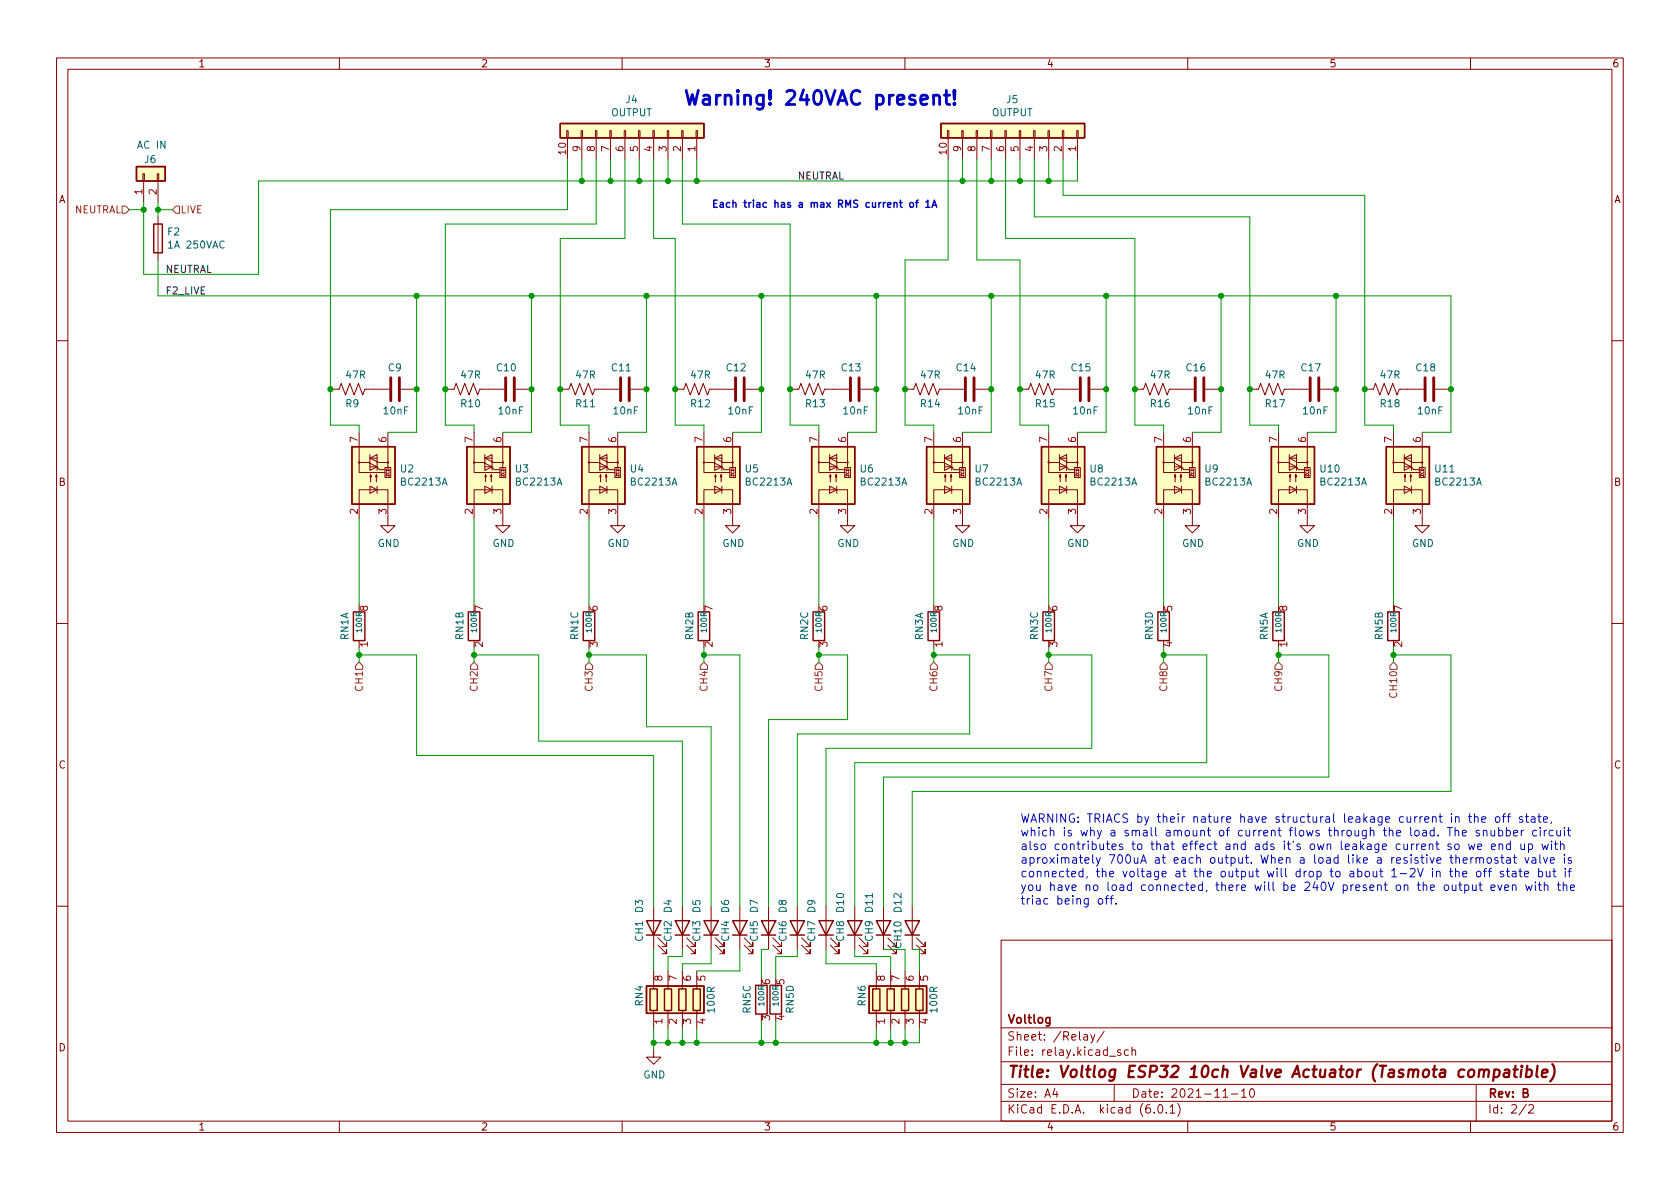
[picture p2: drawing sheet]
EESchema Schematic File Version 4
EELAYER 30 0
EELAYER END
$Descr A4 11693 8268
encoding utf-8
Sheet 2 2
Title "Voltlog ESP32 10ch Valve Actuator (Tasmota compatible)"
Date "2021-11-10"
Rev "B"
Comp "Voltlog"
Comment1 ""
Comment2 ""
Comment3 ""
Comment4 ""
$EndDescr
$Comp
L Connector_Generic:Conn_01x10 J4
U 1 1
P 4450 900
F 0 "J4" V 4667 846 50  0000 C CNN
F 1 "OUTPUT" V 4576 846 50  0000 C CNN
F 2 "TerminalBlock_RND:TerminalBlock_RND_205-00020_1x10_P5.00mm_Horizontal" H 4450 900 50  0001 C CNN
F 3 "~" H 4450 900 50  0001 C CNN
	1    4450 900 
	0    1    -1   0   
$EndComp
$Comp
L Connector_Generic:Conn_01x10 J5
U 1 1
P 7100 900
F 0 "J5" V 7317 846 50  0000 C CNN
F 1 "OUTPUT" V 7226 846 50  0000 C CNN
F 2 "TerminalBlock_RND:TerminalBlock_RND_205-00020_1x10_P5.00mm_Horizontal" H 7100 900 50  0001 C CNN
F 3 "~" H 7100 900 50  0001 C CNN
	1    7100 900 
	0    1    -1   0   
$EndComp
$Comp
L Connector_Generic:Conn_01x02 J6
U 1 1
P 1000 1200
F 0 "J6" V 1100 1200 50  0000 R CNN
F 1 "AC IN" V 1200 1250 50  0000 R CNN
F 2 "TerminalBlock_RND:TerminalBlock_RND_205-00012_1x02_P5.00mm_Horizontal" H 1000 1200 50  0001 C CNN
F 3 "~" H 1000 1200 50  0001 C CNN
	1    1000 1200
	0    -1   -1   0   
$EndComp
Wire Wire Line
	1000 1400 1000 1450
Text Label 1150 1900 0    50   ~ 0
NEUTRAL
$Comp
L Device:Fuse F2
U 1 1
P 1100 1650
F 0 "F2" H 1160 1696 50  0000 L CNN
F 1 "1A 250VAC" H 1160 1605 50  0000 L CNN
F 2 "Fuse:Fuseholder_Cylinder-5x20mm_Stelvio-Kontek_PTF78_Horizontal_Open" V 1030 1650 50  0001 C CNN
F 3 "~" H 1100 1650 50  0001 C CNN
	1    1100 1650
	1    0    0    -1  
$EndComp
Wire Wire Line
	1100 1400 1100 1450
Wire Wire Line
	1100 1800 1100 2050
Text Label 1150 2050 0    50   ~ 0
F2_LIVE
$Comp
L Device:LED D3
U 1 1
P 4550 6450
F 0 "D3" H 4650 6550 50  0000 L CNN
F 1 "CH1" H 4450 6550 50  0000 L CNN
F 2 "LED_SMD:LED_0603_1608Metric" H 4550 6450 50  0001 C CNN
F 3 "~" H 4550 6450 50  0001 C CNN
	1    4550 6450
	0    -1   -1   0   
$EndComp
$Comp
L Device:R_Pack04 RN4
U 1 1
P 4750 6950
F 0 "RN4" V 4450 6900 50  0000 L CNN
F 1 "100R" V 4950 6850 50  0000 L CNN
F 2 "Resistor_SMD:R_Array_Convex_4x0603" V 5025 6950 50  0001 C CNN
F 3 "~" H 4750 6950 50  0001 C CNN
	1    4750 6950
	1    0    0    -1  
$EndComp
$Comp
L Device:LED D4
U 1 1
P 4750 6450
F 0 "D4" H 4850 6550 50  0000 L CNN
F 1 "CH2" H 4650 6550 50  0000 L CNN
F 2 "LED_SMD:LED_0603_1608Metric" H 4750 6450 50  0001 C CNN
F 3 "~" H 4750 6450 50  0001 C CNN
	1    4750 6450
	0    -1   -1   0   
$EndComp
$Comp
L Device:LED D5
U 1 1
P 4950 6450
F 0 "D5" H 5050 6550 50  0000 L CNN
F 1 "CH3" H 4850 6550 50  0000 L CNN
F 2 "LED_SMD:LED_0603_1608Metric" H 4950 6450 50  0001 C CNN
F 3 "~" H 4950 6450 50  0001 C CNN
	1    4950 6450
	0    -1   -1   0   
$EndComp
$Comp
L Device:LED D6
U 1 1
P 5150 6450
F 0 "D6" H 5250 6550 50  0000 L CNN
F 1 "CH4" H 5050 6550 50  0000 L CNN
F 2 "LED_SMD:LED_0603_1608Metric" H 5150 6450 50  0001 C CNN
F 3 "~" H 5150 6450 50  0001 C CNN
	1    5150 6450
	0    -1   -1   0   
$EndComp
$Comp
L Device:LED D7
U 1 1
P 5350 6450
F 0 "D7" H 5450 6550 50  0000 L CNN
F 1 "CH5" H 5250 6550 50  0000 L CNN
F 2 "LED_SMD:LED_0603_1608Metric" H 5350 6450 50  0001 C CNN
F 3 "~" H 5350 6450 50  0001 C CNN
	1    5350 6450
	0    -1   -1   0   
$EndComp
$Comp
L Device:LED D8
U 1 1
P 5550 6450
F 0 "D8" H 5650 6550 50  0000 L CNN
F 1 "CH6" H 5450 6550 50  0000 L CNN
F 2 "LED_SMD:LED_0603_1608Metric" H 5550 6450 50  0001 C CNN
F 3 "~" H 5550 6450 50  0001 C CNN
	1    5550 6450
	0    -1   -1   0   
$EndComp
$Comp
L Device:LED D9
U 1 1
P 5750 6450
F 0 "D9" H 5850 6550 50  0000 L CNN
F 1 "CH7" H 5650 6550 50  0000 L CNN
F 2 "LED_SMD:LED_0603_1608Metric" H 5750 6450 50  0001 C CNN
F 3 "~" H 5750 6450 50  0001 C CNN
	1    5750 6450
	0    -1   -1   0   
$EndComp
$Comp
L Device:LED D10
U 1 1
P 5950 6450
F 0 "D10" H 6050 6550 50  0000 L CNN
F 1 "CH8" H 5850 6550 50  0000 L CNN
F 2 "LED_SMD:LED_0603_1608Metric" H 5950 6450 50  0001 C CNN
F 3 "~" H 5950 6450 50  0001 C CNN
	1    5950 6450
	0    -1   -1   0   
$EndComp
$Comp
L Device:LED D11
U 1 1
P 6150 6450
F 0 "D11" H 6250 6550 50  0000 L CNN
F 1 "CH9" H 6050 6550 50  0000 L CNN
F 2 "LED_SMD:LED_0603_1608Metric" H 6150 6450 50  0001 C CNN
F 3 "~" H 6150 6450 50  0001 C CNN
	1    6150 6450
	0    -1   -1   0   
$EndComp
$Comp
L Device:LED D12
U 1 1
P 6350 6450
F 0 "D12" H 6450 6550 50  0000 L CNN
F 1 "CH10" H 6200 6550 50  0000 L CNN
F 2 "LED_SMD:LED_0603_1608Metric" H 6350 6450 50  0001 C CNN
F 3 "~" H 6350 6450 50  0001 C CNN
	1    6350 6450
	0    -1   -1   0   
$EndComp
$Comp
L Device:R_Pack04 RN6
U 1 1
P 6300 6950
F 0 "RN6" V 6000 6900 50  0000 L CNN
F 1 "100R" V 6500 6850 50  0000 L CNN
F 2 "Resistor_SMD:R_Array_Convex_4x0603" V 6575 6950 50  0001 C CNN
F 3 "~" H 6300 6950 50  0001 C CNN
	1    6300 6950
	1    0    0    -1  
$EndComp
Wire Wire Line
	4550 6750 4550 6600
Wire Wire Line
	4650 6750 4650 6650
Wire Wire Line
	4650 6650 4750 6650
Wire Wire Line
	4750 6650 4750 6600
Wire Wire Line
	4750 6750 4750 6700
Wire Wire Line
	4750 6700 4950 6700
Wire Wire Line
	4950 6700 4950 6600
Wire Wire Line
	4850 6750 5150 6750
Wire Wire Line
	5150 6750 5150 6600
Wire Wire Line
	5300 6600 5350 6600
Wire Wire Line
	5400 6650 5550 6650
Wire Wire Line
	5550 6650 5550 6600
Wire Wire Line
	4550 7150 4550 7250
Wire Wire Line
	4550 7250 4650 7250
Wire Wire Line
	6400 7250 6400 7150
Wire Wire Line
	6300 7150 6300 7250
Connection ~ 6300 7250
Wire Wire Line
	6300 7250 6400 7250
Wire Wire Line
	6200 7150 6200 7250
Connection ~ 6200 7250
Wire Wire Line
	6200 7250 6300 7250
Wire Wire Line
	6100 7150 6100 7250
Connection ~ 6100 7250
Wire Wire Line
	6100 7250 6200 7250
Connection ~ 5400 7250
Connection ~ 5300 7250
Wire Wire Line
	5300 7250 5400 7250
Wire Wire Line
	4850 7150 4850 7250
Connection ~ 4850 7250
Wire Wire Line
	4850 7250 5300 7250
Wire Wire Line
	4750 7150 4750 7250
Connection ~ 4750 7250
Wire Wire Line
	4750 7250 4850 7250
Wire Wire Line
	4650 7150 4650 7250
Connection ~ 4650 7250
Wire Wire Line
	4650 7250 4750 7250
Wire Wire Line
	1800 1900 1800 1250
Wire Wire Line
	1800 1250 4050 1250
Wire Wire Line
	7500 1250 7500 1100
Wire Wire Line
	1000 1900 1800 1900
Wire Wire Line
	7300 1100 7300 1250
Connection ~ 7300 1250
Wire Wire Line
	7300 1250 7500 1250
Wire Wire Line
	7100 1100 7100 1250
Connection ~ 7100 1250
Wire Wire Line
	7100 1250 7300 1250
Wire Wire Line
	6900 1100 6900 1250
Connection ~ 6900 1250
Wire Wire Line
	6900 1250 7100 1250
Wire Wire Line
	6700 1100 6700 1250
Connection ~ 6700 1250
Wire Wire Line
	6700 1250 6900 1250
Wire Wire Line
	4850 1100 4850 1250
Connection ~ 4850 1250
Wire Wire Line
	4850 1250 6700 1250
Wire Wire Line
	4650 1100 4650 1250
Connection ~ 4650 1250
Wire Wire Line
	4650 1250 4850 1250
Wire Wire Line
	4450 1100 4450 1250
Connection ~ 4450 1250
Wire Wire Line
	4450 1250 4650 1250
Wire Wire Line
	4250 1100 4250 1250
Connection ~ 4250 1250
Wire Wire Line
	4250 1250 4450 1250
Wire Wire Line
	4050 1100 4050 1250
Connection ~ 4050 1250
Wire Wire Line
	4050 1250 4250 1250
Text Label 5550 1250 0    50   ~ 0
NEUTRAL
Text HLabel 2500 4600 3    50   Input ~ 0
CH1
Text Notes 4750 750  0    98   ~ 20
Warning! 240VAC present!
Text HLabel 900  1450 0    50   Input ~ 0
NEUTRAL
Text HLabel 1200 1450 2    50   Input ~ 0
LIVE
Wire Wire Line
	2500 4600 2500 4550
Wire Wire Line
	1200 1450 1100 1450
Connection ~ 1100 1450
Wire Wire Line
	1100 1450 1100 1500
Wire Wire Line
	900  1450 1000 1450
Connection ~ 1000 1450
Wire Wire Line
	1000 1450 1000 1900
$Comp
L Device:R_Pack04_Split RN1
U 1 1
P 2500 4350
F 0 "RN1" V 2400 4250 50  0000 L CNN
F 1 "100R" V 2500 4300 39  0000 L CNN
F 2 "Resistor_SMD:R_Array_Convex_4x0603" V 2420 4350 50  0001 C CNN
F 3 "~" H 2500 4350 50  0001 C CNN
	1    2500 4350
	1    0    0    -1  
$EndComp
Wire Wire Line
	3950 1450 3950 1100
Wire Wire Line
	1100 2050 2900 2050
$Comp
L Device:C C9
U 1 1
P 2750 2700
F 0 "C9" V 2900 2650 50  0000 L CNN
F 1 "10nF" V 2600 2600 50  0000 L CNN
F 2 "Capacitor_THT:C_Rect_L10.3mm_W5.0mm_P7.50mm_MKS4" H 2788 2550 50  0001 C CNN
F 3 "~" H 2750 2700 50  0001 C CNN
	1    2750 2700
	0    -1   -1   0   
$EndComp
$Comp
L Device:R_US R9
U 1 1
P 2450 2700
F 0 "R9" V 2550 2650 50  0000 L CNN
F 1 "47R" V 2350 2650 50  0000 L CNN
F 2 "Resistor_THT:R_Axial_DIN0309_L9.0mm_D3.2mm_P5.08mm_Vertical" V 2490 2690 50  0001 C CNN
F 3 "~" H 2450 2700 50  0001 C CNN
	1    2450 2700
	0    1    1    0   
$EndComp
$Comp
L voltlog:BC3223 U2
U 1 1
P 2600 3300
F 0 "U2" V 2646 3120 50  0000 R CNN
F 1 "BC2213A" V 2555 3120 50  0000 R CNN
F 2 "voltlog:SOIC-7" H 2400 3100 50  0001 L CIN
F 3 "" H 2600 3300 50  0001 L CNN
	1    2600 3300
	0    -1   -1   0   
$EndComp
Wire Wire Line
	2500 3000 2500 2950
Wire Wire Line
	2500 2950 2300 2950
Wire Wire Line
	2300 2950 2300 2700
Wire Wire Line
	2700 3000 2900 3000
Wire Wire Line
	2900 3000 2900 2700
$Comp
L power:GND #PWR017
U 1 1
P 2700 3600
F 0 "#PWR017" H 2700 3350 50  0001 C CNN
F 1 "GND" H 2705 3427 50  0000 C CNN
F 2 "" H 2700 3600 50  0001 C CNN
F 3 "" H 2700 3600 50  0001 C CNN
	1    2700 3600
	1    0    0    -1  
$EndComp
Wire Wire Line
	2500 4200 2500 3600
Text HLabel 3300 4600 3    50   Input ~ 0
CH2
Wire Wire Line
	3300 4600 3300 4550
$Comp
L Device:C C10
U 1 1
P 3550 2700
F 0 "C10" V 3700 2650 50  0000 L CNN
F 1 "10nF" V 3400 2600 50  0000 L CNN
F 2 "Capacitor_THT:C_Rect_L10.3mm_W5.0mm_P7.50mm_MKS4" H 3588 2550 50  0001 C CNN
F 3 "~" H 3550 2700 50  0001 C CNN
	1    3550 2700
	0    -1   -1   0   
$EndComp
$Comp
L Device:R_US R10
U 1 1
P 3250 2700
F 0 "R10" V 3350 2650 50  0000 L CNN
F 1 "47R" V 3150 2650 50  0000 L CNN
F 2 "Resistor_THT:R_Axial_DIN0309_L9.0mm_D3.2mm_P5.08mm_Vertical" V 3290 2690 50  0001 C CNN
F 3 "~" H 3250 2700 50  0001 C CNN
	1    3250 2700
	0    1    1    0   
$EndComp
$Comp
L voltlog:BC3223 U3
U 1 1
P 3400 3300
F 0 "U3" V 3446 3120 50  0000 R CNN
F 1 "BC2213A" V 3355 3120 50  0000 R CNN
F 2 "voltlog:SOIC-7" H 3200 3100 50  0001 L CIN
F 3 "" H 3400 3300 50  0001 L CNN
	1    3400 3300
	0    -1   -1   0   
$EndComp
Wire Wire Line
	3300 3000 3300 2950
Wire Wire Line
	3300 2950 3100 2950
Wire Wire Line
	3500 3000 3700 3000
Wire Wire Line
	3700 3000 3700 2700
$Comp
L power:GND #PWR018
U 1 1
P 3500 3600
F 0 "#PWR018" H 3500 3350 50  0001 C CNN
F 1 "GND" H 3505 3427 50  0000 C CNN
F 2 "" H 3500 3600 50  0001 C CNN
F 3 "" H 3500 3600 50  0001 C CNN
	1    3500 3600
	1    0    0    -1  
$EndComp
Wire Wire Line
	3300 4200 3300 3600
Text HLabel 4100 4600 3    50   Input ~ 0
CH3
Wire Wire Line
	4100 4600 4100 4550
$Comp
L Device:R_Pack04_Split RN1
U 3 1
P 4100 4350
F 0 "RN1" V 4000 4250 50  0000 L CNN
F 1 "100R" V 4100 4300 39  0000 L CNN
F 2 "Resistor_SMD:R_Array_Convex_4x0603" V 4020 4350 50  0001 C CNN
F 3 "~" H 4100 4350 50  0001 C CNN
	3    4100 4350
	1    0    0    -1  
$EndComp
$Comp
L Device:C C11
U 1 1
P 4350 2700
F 0 "C11" V 4500 2650 50  0000 L CNN
F 1 "10nF" V 4200 2600 50  0000 L CNN
F 2 "Capacitor_THT:C_Rect_L10.3mm_W5.0mm_P7.50mm_MKS4" H 4388 2550 50  0001 C CNN
F 3 "~" H 4350 2700 50  0001 C CNN
	1    4350 2700
	0    -1   -1   0   
$EndComp
$Comp
L Device:R_US R11
U 1 1
P 4050 2700
F 0 "R11" V 4150 2650 50  0000 L CNN
F 1 "47R" V 3950 2650 50  0000 L CNN
F 2 "Resistor_THT:R_Axial_DIN0309_L9.0mm_D3.2mm_P5.08mm_Vertical" V 4090 2690 50  0001 C CNN
F 3 "~" H 4050 2700 50  0001 C CNN
	1    4050 2700
	0    1    1    0   
$EndComp
$Comp
L voltlog:BC3223 U4
U 1 1
P 4200 3300
F 0 "U4" V 4246 3120 50  0000 R CNN
F 1 "BC2213A" V 4155 3120 50  0000 R CNN
F 2 "voltlog:SOIC-7" H 4000 3100 50  0001 L CIN
F 3 "" H 4200 3300 50  0001 L CNN
	1    4200 3300
	0    -1   -1   0   
$EndComp
Wire Wire Line
	4100 3000 4100 2950
Wire Wire Line
	4100 2950 3900 2950
Wire Wire Line
	4300 3000 4500 3000
Wire Wire Line
	4500 3000 4500 2700
$Comp
L power:GND #PWR019
U 1 1
P 4300 3600
F 0 "#PWR019" H 4300 3350 50  0001 C CNN
F 1 "GND" H 4305 3427 50  0000 C CNN
F 2 "" H 4300 3600 50  0001 C CNN
F 3 "" H 4300 3600 50  0001 C CNN
	1    4300 3600
	1    0    0    -1  
$EndComp
Wire Wire Line
	4100 4200 4100 3600
Text HLabel 4900 4600 3    50   Input ~ 0
CH4
Wire Wire Line
	4900 4600 4900 4550
$Comp
L Device:C C12
U 1 1
P 5150 2700
F 0 "C12" V 5300 2650 50  0000 L CNN
F 1 "10nF" V 5000 2600 50  0000 L CNN
F 2 "Capacitor_THT:C_Rect_L10.3mm_W5.0mm_P7.50mm_MKS4" H 5188 2550 50  0001 C CNN
F 3 "~" H 5150 2700 50  0001 C CNN
	1    5150 2700
	0    -1   -1   0   
$EndComp
$Comp
L Device:R_US R12
U 1 1
P 4850 2700
F 0 "R12" V 4950 2650 50  0000 L CNN
F 1 "47R" V 4750 2650 50  0000 L CNN
F 2 "Resistor_THT:R_Axial_DIN0309_L9.0mm_D3.2mm_P5.08mm_Vertical" V 4890 2690 50  0001 C CNN
F 3 "~" H 4850 2700 50  0001 C CNN
	1    4850 2700
	0    1    1    0   
$EndComp
$Comp
L voltlog:BC3223 U5
U 1 1
P 5000 3300
F 0 "U5" V 5046 3120 50  0000 R CNN
F 1 "BC2213A" V 4955 3120 50  0000 R CNN
F 2 "voltlog:SOIC-7" H 4800 3100 50  0001 L CIN
F 3 "" H 5000 3300 50  0001 L CNN
	1    5000 3300
	0    -1   -1   0   
$EndComp
Wire Wire Line
	4900 3000 4900 2950
Wire Wire Line
	4900 2950 4700 2950
Wire Wire Line
	5100 3000 5300 3000
Wire Wire Line
	5300 3000 5300 2700
$Comp
L power:GND #PWR020
U 1 1
P 5100 3600
F 0 "#PWR020" H 5100 3350 50  0001 C CNN
F 1 "GND" H 5105 3427 50  0000 C CNN
F 2 "" H 5100 3600 50  0001 C CNN
F 3 "" H 5100 3600 50  0001 C CNN
	1    5100 3600
	1    0    0    -1  
$EndComp
Wire Wire Line
	4900 4200 4900 3600
Text HLabel 5700 4600 3    50   Input ~ 0
CH5
Wire Wire Line
	5700 4600 5700 4550
$Comp
L Device:C C13
U 1 1
P 5950 2700
F 0 "C13" V 6100 2650 50  0000 L CNN
F 1 "10nF" V 5800 2600 50  0000 L CNN
F 2 "Capacitor_THT:C_Rect_L10.3mm_W5.0mm_P7.50mm_MKS4" H 5988 2550 50  0001 C CNN
F 3 "~" H 5950 2700 50  0001 C CNN
	1    5950 2700
	0    -1   -1   0   
$EndComp
$Comp
L Device:R_US R13
U 1 1
P 5650 2700
F 0 "R13" V 5750 2650 50  0000 L CNN
F 1 "47R" V 5550 2650 50  0000 L CNN
F 2 "Resistor_THT:R_Axial_DIN0309_L9.0mm_D3.2mm_P5.08mm_Vertical" V 5690 2690 50  0001 C CNN
F 3 "~" H 5650 2700 50  0001 C CNN
	1    5650 2700
	0    1    1    0   
$EndComp
$Comp
L voltlog:BC3223 U6
U 1 1
P 5800 3300
F 0 "U6" V 5846 3120 50  0000 R CNN
F 1 "BC2213A" V 5755 3120 50  0000 R CNN
F 2 "voltlog:SOIC-7" H 5600 3100 50  0001 L CIN
F 3 "" H 5800 3300 50  0001 L CNN
	1    5800 3300
	0    -1   -1   0   
$EndComp
Wire Wire Line
	5700 3000 5700 2950
Wire Wire Line
	5700 2950 5500 2950
Wire Wire Line
	5900 3000 6100 3000
Wire Wire Line
	6100 3000 6100 2700
$Comp
L power:GND #PWR021
U 1 1
P 5900 3600
F 0 "#PWR021" H 5900 3350 50  0001 C CNN
F 1 "GND" H 5905 3427 50  0000 C CNN
F 2 "" H 5900 3600 50  0001 C CNN
F 3 "" H 5900 3600 50  0001 C CNN
	1    5900 3600
	1    0    0    -1  
$EndComp
Wire Wire Line
	5700 4200 5700 3600
Text HLabel 6500 4600 3    50   Input ~ 0
CH6
Wire Wire Line
	6500 4600 6500 4550
$Comp
L Device:R_Pack04_Split RN2
U 2 1
P 4900 4350
F 0 "RN2" V 4800 4250 50  0000 L CNN
F 1 "100R" V 4900 4300 39  0000 L CNN
F 2 "Resistor_SMD:R_Array_Convex_4x0603" V 4820 4350 50  0001 C CNN
F 3 "~" H 4900 4350 50  0001 C CNN
	2    4900 4350
	1    0    0    -1  
$EndComp
$Comp
L Device:C C14
U 1 1
P 6750 2700
F 0 "C14" V 6900 2650 50  0000 L CNN
F 1 "10nF" V 6600 2600 50  0000 L CNN
F 2 "Capacitor_THT:C_Rect_L10.3mm_W5.0mm_P7.50mm_MKS4" H 6788 2550 50  0001 C CNN
F 3 "~" H 6750 2700 50  0001 C CNN
	1    6750 2700
	0    -1   -1   0   
$EndComp
$Comp
L Device:R_US R14
U 1 1
P 6450 2700
F 0 "R14" V 6550 2650 50  0000 L CNN
F 1 "47R" V 6350 2650 50  0000 L CNN
F 2 "Resistor_THT:R_Axial_DIN0309_L9.0mm_D3.2mm_P5.08mm_Vertical" V 6490 2690 50  0001 C CNN
F 3 "~" H 6450 2700 50  0001 C CNN
	1    6450 2700
	0    1    1    0   
$EndComp
$Comp
L voltlog:BC3223 U7
U 1 1
P 6600 3300
F 0 "U7" V 6646 3120 50  0000 R CNN
F 1 "BC2213A" V 6555 3120 50  0000 R CNN
F 2 "voltlog:SOIC-7" H 6400 3100 50  0001 L CIN
F 3 "" H 6600 3300 50  0001 L CNN
	1    6600 3300
	0    -1   -1   0   
$EndComp
Wire Wire Line
	6500 3000 6500 2950
Wire Wire Line
	6500 2950 6300 2950
Wire Wire Line
	6700 3000 6900 3000
Wire Wire Line
	6900 3000 6900 2700
$Comp
L power:GND #PWR022
U 1 1
P 6700 3600
F 0 "#PWR022" H 6700 3350 50  0001 C CNN
F 1 "GND" H 6705 3427 50  0000 C CNN
F 2 "" H 6700 3600 50  0001 C CNN
F 3 "" H 6700 3600 50  0001 C CNN
	1    6700 3600
	1    0    0    -1  
$EndComp
Wire Wire Line
	6500 4200 6500 3600
Text HLabel 7300 4600 3    50   Input ~ 0
CH7
Wire Wire Line
	7300 4600 7300 4550
$Comp
L Device:R_Pack04_Split RN2
U 3 1
P 5700 4350
F 0 "RN2" V 5600 4250 50  0000 L CNN
F 1 "100R" V 5700 4300 39  0000 L CNN
F 2 "Resistor_SMD:R_Array_Convex_4x0603" V 5620 4350 50  0001 C CNN
F 3 "~" H 5700 4350 50  0001 C CNN
	3    5700 4350
	1    0    0    -1  
$EndComp
$Comp
L Device:C C15
U 1 1
P 7550 2700
F 0 "C15" V 7700 2650 50  0000 L CNN
F 1 "10nF" V 7400 2600 50  0000 L CNN
F 2 "Capacitor_THT:C_Rect_L10.3mm_W5.0mm_P7.50mm_MKS4" H 7588 2550 50  0001 C CNN
F 3 "~" H 7550 2700 50  0001 C CNN
	1    7550 2700
	0    -1   -1   0   
$EndComp
$Comp
L Device:R_US R15
U 1 1
P 7250 2700
F 0 "R15" V 7350 2650 50  0000 L CNN
F 1 "47R" V 7150 2650 50  0000 L CNN
F 2 "Resistor_THT:R_Axial_DIN0309_L9.0mm_D3.2mm_P5.08mm_Vertical" V 7290 2690 50  0001 C CNN
F 3 "~" H 7250 2700 50  0001 C CNN
	1    7250 2700
	0    1    1    0   
$EndComp
$Comp
L voltlog:BC3223 U8
U 1 1
P 7400 3300
F 0 "U8" V 7446 3120 50  0000 R CNN
F 1 "BC2213A" V 7355 3120 50  0000 R CNN
F 2 "voltlog:SOIC-7" H 7200 3100 50  0001 L CIN
F 3 "" H 7400 3300 50  0001 L CNN
	1    7400 3300
	0    -1   -1   0   
$EndComp
Wire Wire Line
	7300 3000 7300 2950
Wire Wire Line
	7300 2950 7100 2950
Wire Wire Line
	7500 3000 7700 3000
Wire Wire Line
	7700 3000 7700 2700
$Comp
L power:GND #PWR023
U 1 1
P 7500 3600
F 0 "#PWR023" H 7500 3350 50  0001 C CNN
F 1 "GND" H 7505 3427 50  0000 C CNN
F 2 "" H 7500 3600 50  0001 C CNN
F 3 "" H 7500 3600 50  0001 C CNN
	1    7500 3600
	1    0    0    -1  
$EndComp
Wire Wire Line
	7300 4200 7300 3600
Text HLabel 8100 4600 3    50   Input ~ 0
CH8
Wire Wire Line
	8100 4600 8100 4550
$Comp
L Device:R_Pack04_Split RN5
U 4 1
P 5400 6950
F 0 "RN5" V 5500 6850 50  0000 L CNN
F 1 "100R" V 5400 6900 39  0000 L CNN
F 2 "Resistor_SMD:R_Array_Convex_4x0603" V 5320 6950 50  0001 C CNN
F 3 "~" H 5400 6950 50  0001 C CNN
	4    5400 6950
	1    0    0    -1  
$EndComp
$Comp
L Device:C C16
U 1 1
P 8350 2700
F 0 "C16" V 8500 2650 50  0000 L CNN
F 1 "10nF" V 8200 2600 50  0000 L CNN
F 2 "Capacitor_THT:C_Rect_L10.3mm_W5.0mm_P7.50mm_MKS4" H 8388 2550 50  0001 C CNN
F 3 "~" H 8350 2700 50  0001 C CNN
	1    8350 2700
	0    -1   -1   0   
$EndComp
$Comp
L Device:R_US R16
U 1 1
P 8050 2700
F 0 "R16" V 8150 2650 50  0000 L CNN
F 1 "47R" V 7950 2650 50  0000 L CNN
F 2 "Resistor_THT:R_Axial_DIN0309_L9.0mm_D3.2mm_P5.08mm_Vertical" V 8090 2690 50  0001 C CNN
F 3 "~" H 8050 2700 50  0001 C CNN
	1    8050 2700
	0    1    1    0   
$EndComp
$Comp
L voltlog:BC3223 U9
U 1 1
P 8200 3300
F 0 "U9" V 8246 3120 50  0000 R CNN
F 1 "BC2213A" V 8155 3120 50  0000 R CNN
F 2 "voltlog:SOIC-7" H 8000 3100 50  0001 L CIN
F 3 "" H 8200 3300 50  0001 L CNN
	1    8200 3300
	0    -1   -1   0   
$EndComp
Wire Wire Line
	8100 3000 8100 2950
Wire Wire Line
	8100 2950 7900 2950
Wire Wire Line
	8300 3000 8500 3000
Wire Wire Line
	8500 3000 8500 2700
$Comp
L power:GND #PWR024
U 1 1
P 8300 3600
F 0 "#PWR024" H 8300 3350 50  0001 C CNN
F 1 "GND" H 8305 3427 50  0000 C CNN
F 2 "" H 8300 3600 50  0001 C CNN
F 3 "" H 8300 3600 50  0001 C CNN
	1    8300 3600
	1    0    0    -1  
$EndComp
Wire Wire Line
	8100 4200 8100 3600
Text HLabel 8900 4600 3    50   Input ~ 0
CH9
Wire Wire Line
	8900 4600 8900 4550
$Comp
L Device:C C17
U 1 1
P 9150 2700
F 0 "C17" V 9300 2650 50  0000 L CNN
F 1 "10nF" V 9000 2600 50  0000 L CNN
F 2 "Capacitor_THT:C_Rect_L10.3mm_W5.0mm_P7.50mm_MKS4" H 9188 2550 50  0001 C CNN
F 3 "~" H 9150 2700 50  0001 C CNN
	1    9150 2700
	0    -1   -1   0   
$EndComp
$Comp
L Device:R_US R17
U 1 1
P 8850 2700
F 0 "R17" V 8950 2650 50  0000 L CNN
F 1 "47R" V 8750 2650 50  0000 L CNN
F 2 "Resistor_THT:R_Axial_DIN0309_L9.0mm_D3.2mm_P5.08mm_Vertical" V 8890 2690 50  0001 C CNN
F 3 "~" H 8850 2700 50  0001 C CNN
	1    8850 2700
	0    1    1    0   
$EndComp
$Comp
L voltlog:BC3223 U10
U 1 1
P 9000 3300
F 0 "U10" V 9046 3120 50  0000 R CNN
F 1 "BC2213A" V 8955 3120 50  0000 R CNN
F 2 "voltlog:SOIC-7" H 8800 3100 50  0001 L CIN
F 3 "" H 9000 3300 50  0001 L CNN
	1    9000 3300
	0    -1   -1   0   
$EndComp
Wire Wire Line
	8900 3000 8900 2950
Wire Wire Line
	8900 2950 8700 2950
Wire Wire Line
	9100 3000 9300 3000
Wire Wire Line
	9300 3000 9300 2700
$Comp
L power:GND #PWR025
U 1 1
P 9100 3600
F 0 "#PWR025" H 9100 3350 50  0001 C CNN
F 1 "GND" H 9105 3427 50  0000 C CNN
F 2 "" H 9100 3600 50  0001 C CNN
F 3 "" H 9100 3600 50  0001 C CNN
	1    9100 3600
	1    0    0    -1  
$EndComp
Wire Wire Line
	8900 4200 8900 3600
Text HLabel 9700 4600 3    50   Input ~ 0
CH10
Wire Wire Line
	9700 4600 9700 4550
$Comp
L Device:C C18
U 1 1
P 9950 2700
F 0 "C18" V 10100 2650 50  0000 L CNN
F 1 "10nF" V 9800 2600 50  0000 L CNN
F 2 "Capacitor_THT:C_Rect_L10.3mm_W5.0mm_P7.50mm_MKS4" H 9988 2550 50  0001 C CNN
F 3 "~" H 9950 2700 50  0001 C CNN
	1    9950 2700
	0    -1   -1   0   
$EndComp
$Comp
L Device:R_US R18
U 1 1
P 9650 2700
F 0 "R18" V 9750 2650 50  0000 L CNN
F 1 "47R" V 9550 2650 50  0000 L CNN
F 2 "Resistor_THT:R_Axial_DIN0309_L9.0mm_D3.2mm_P5.08mm_Vertical" V 9690 2690 50  0001 C CNN
F 3 "~" H 9650 2700 50  0001 C CNN
	1    9650 2700
	0    1    1    0   
$EndComp
$Comp
L voltlog:BC3223 U11
U 1 1
P 9800 3300
F 0 "U11" V 9846 3120 50  0000 R CNN
F 1 "BC2213A" V 9755 3120 50  0000 R CNN
F 2 "voltlog:SOIC-7" H 9600 3100 50  0001 L CIN
F 3 "" H 9800 3300 50  0001 L CNN
	1    9800 3300
	0    -1   -1   0   
$EndComp
Wire Wire Line
	9700 3000 9700 2950
Wire Wire Line
	9700 2950 9500 2950
Wire Wire Line
	9900 3000 10100 3000
Wire Wire Line
	10100 3000 10100 2700
$Comp
L power:GND #PWR026
U 1 1
P 9900 3600
F 0 "#PWR026" H 9900 3350 50  0001 C CNN
F 1 "GND" H 9905 3427 50  0000 C CNN
F 2 "" H 9900 3600 50  0001 C CNN
F 3 "" H 9900 3600 50  0001 C CNN
	1    9900 3600
	1    0    0    -1  
$EndComp
Wire Wire Line
	9700 4200 9700 3600
$Comp
L Device:R_Pack04_Split RN1
U 2 1
P 3300 4350
F 0 "RN1" V 3200 4250 50  0000 L CNN
F 1 "100R" V 3300 4300 39  0000 L CNN
F 2 "Resistor_SMD:R_Array_Convex_4x0603" V 3220 4350 50  0001 C CNN
F 3 "~" H 3300 4350 50  0001 C CNN
	2    3300 4350
	1    0    0    -1  
$EndComp
Wire Wire Line
	2900 2700 2900 2050
Connection ~ 2900 2700
Connection ~ 2900 2050
Wire Wire Line
	2900 2050 3700 2050
Wire Wire Line
	3700 2700 3700 2050
Connection ~ 3700 2700
Connection ~ 3700 2050
Wire Wire Line
	3700 2050 4500 2050
Wire Wire Line
	4500 2700 4500 2050
Connection ~ 4500 2700
Connection ~ 4500 2050
Wire Wire Line
	4500 2050 5300 2050
Wire Wire Line
	5300 2700 5300 2050
Connection ~ 5300 2700
Connection ~ 5300 2050
Wire Wire Line
	5300 2050 6100 2050
Wire Wire Line
	6100 2700 6100 2050
Connection ~ 6100 2700
Connection ~ 6100 2050
Wire Wire Line
	6100 2050 6900 2050
Wire Wire Line
	6900 2700 6900 2050
Connection ~ 6900 2700
Connection ~ 6900 2050
Wire Wire Line
	6900 2050 7700 2050
Wire Wire Line
	7700 2700 7700 2050
Connection ~ 7700 2700
Connection ~ 7700 2050
Wire Wire Line
	7700 2050 8500 2050
Wire Wire Line
	8500 2700 8500 2050
Connection ~ 8500 2700
Connection ~ 8500 2050
Wire Wire Line
	8500 2050 9300 2050
Wire Wire Line
	9300 2700 9300 2050
Connection ~ 9300 2700
Connection ~ 9300 2050
Wire Wire Line
	10100 2050 10100 2700
Wire Wire Line
	9300 2050 10100 2050
Connection ~ 10100 2700
Wire Wire Line
	2300 2700 2300 1450
Wire Wire Line
	2300 1450 3950 1450
Connection ~ 2300 2700
Wire Wire Line
	4150 1100 4150 1550
Wire Wire Line
	4150 1550 3100 1550
Wire Wire Line
	4350 1100 4350 1650
Wire Wire Line
	3900 1650 4350 1650
Wire Wire Line
	4550 1100 4550 1650
Wire Wire Line
	4550 1650 4700 1650
Wire Wire Line
	4750 1100 4750 1550
Wire Wire Line
	4750 1550 5500 1550
Wire Wire Line
	6600 1100 6600 1800
Wire Wire Line
	6600 1800 6300 1800
Wire Wire Line
	6800 1100 6800 1800
Wire Wire Line
	6800 1800 7100 1800
Wire Wire Line
	7000 1100 7000 1650
Wire Wire Line
	7000 1650 7900 1650
Wire Wire Line
	7200 1100 7200 1500
Wire Wire Line
	7200 1500 8700 1500
Wire Wire Line
	7400 1100 7400 1350
Wire Wire Line
	7400 1350 9500 1350
$Comp
L power:GND #PWR027
U 1 1
P 4550 7300
F 0 "#PWR027" H 4550 7050 50  0001 C CNN
F 1 "GND" H 4555 7127 50  0000 C CNN
F 2 "" H 4550 7300 50  0001 C CNN
F 3 "" H 4550 7300 50  0001 C CNN
	1    4550 7300
	1    0    0    -1  
$EndComp
Wire Wire Line
	4550 7300 4550 7250
Connection ~ 4550 7250
Wire Wire Line
	2500 4550 2900 4550
Wire Wire Line
	2900 4550 2900 5250
Wire Wire Line
	2900 5250 4550 5250
Wire Wire Line
	4550 5250 4550 6300
Connection ~ 2500 4550
Wire Wire Line
	2500 4550 2500 4500
Wire Wire Line
	4750 5150 3750 5150
Wire Wire Line
	3750 5150 3750 4550
Wire Wire Line
	3750 4550 3300 4550
Wire Wire Line
	4750 5150 4750 6300
Connection ~ 3300 4550
Wire Wire Line
	3300 4550 3300 4500
Wire Wire Line
	4100 4550 4500 4550
Wire Wire Line
	4500 4550 4500 5050
Wire Wire Line
	4500 5050 4950 5050
Wire Wire Line
	4950 5050 4950 6300
Connection ~ 4100 4550
Wire Wire Line
	4100 4550 4100 4500
Wire Wire Line
	4900 4550 5150 4550
Wire Wire Line
	5150 4550 5150 6300
Connection ~ 4900 4550
Wire Wire Line
	4900 4550 4900 4500
Wire Wire Line
	5350 5000 5900 5000
Wire Wire Line
	5900 5000 5900 4550
Wire Wire Line
	5900 4550 5700 4550
Wire Wire Line
	5350 5000 5350 6300
Connection ~ 5700 4550
Wire Wire Line
	5700 4550 5700 4500
Wire Wire Line
	5550 5100 6750 5100
Wire Wire Line
	6750 5100 6750 4550
Wire Wire Line
	6750 4550 6500 4550
Wire Wire Line
	5550 5100 5550 6300
Connection ~ 6500 4550
Wire Wire Line
	6500 4550 6500 4500
Wire Wire Line
	7600 5200 7600 4550
Wire Wire Line
	7600 4550 7300 4550
Wire Wire Line
	5750 5200 5750 6300
Wire Wire Line
	5750 5200 7600 5200
Connection ~ 7300 4550
Wire Wire Line
	7300 4550 7300 4500
Wire Wire Line
	5950 5300 8400 5300
Wire Wire Line
	8400 5300 8400 4550
Wire Wire Line
	8400 4550 8100 4550
Wire Wire Line
	5950 5300 5950 6300
Connection ~ 8100 4550
Wire Wire Line
	8100 4550 8100 4500
Wire Wire Line
	9250 5400 9250 4550
Wire Wire Line
	9250 4550 8900 4550
Wire Wire Line
	6150 5400 6150 6300
Wire Wire Line
	6150 5400 9250 5400
Connection ~ 8900 4550
Wire Wire Line
	8900 4550 8900 4500
Wire Wire Line
	6350 5500 10100 5500
Wire Wire Line
	10100 5500 10100 4550
Wire Wire Line
	10100 4550 9700 4550
Wire Wire Line
	6350 5500 6350 6300
Connection ~ 9700 4550
Wire Wire Line
	9700 4550 9700 4500
Text Notes 4950 1450 0    50   ~ 10
Each triac has a max RMS current of 1A
Wire Wire Line
	3100 1550 3100 2700
Connection ~ 3100 2700
Wire Wire Line
	3100 2700 3100 2950
Wire Wire Line
	3900 1650 3900 2700
Connection ~ 3900 2700
Wire Wire Line
	3900 2700 3900 2950
Wire Wire Line
	4700 1650 4700 2700
Connection ~ 4700 2700
Wire Wire Line
	4700 2700 4700 2950
Wire Wire Line
	5500 1550 5500 2700
Connection ~ 5500 2700
Wire Wire Line
	5500 2700 5500 2950
Wire Wire Line
	6300 1800 6300 2700
Connection ~ 6300 2700
Wire Wire Line
	6300 2700 6300 2950
Wire Wire Line
	7100 1800 7100 2700
Connection ~ 7100 2700
Wire Wire Line
	7100 2700 7100 2950
Wire Wire Line
	7900 1650 7900 2700
Connection ~ 7900 2700
Wire Wire Line
	7900 2700 7900 2950
Wire Wire Line
	8700 1500 8700 2700
Connection ~ 8700 2700
Wire Wire Line
	8700 2700 8700 2950
Wire Wire Line
	9500 1350 9500 2700
Connection ~ 9500 2700
Wire Wire Line
	9500 2700 9500 2950
Text Notes 7100 6300 0    59   ~ 0
WARNING: TRIACS by their nature have structural leakage current in the off state, \nwhich is why a small amount of current flows through the load. The snubber circuit \nalso contributes to that effect and ads it's own leakage current so we end up with \naproximately 700uA at each output. When a load like a resistive thermostat valve is \nconnected, the voltage at the output will drop to about 1-2V in the off state but if \nyou have no load connected, there will be 240V present on the output even with the\ntriac being off.
Wire Wire Line
	6350 6600 6400 6600
Wire Wire Line
	6400 6600 6400 6750
Wire Wire Line
	6150 6600 6300 6600
Wire Wire Line
	6300 6600 6300 6750
Wire Wire Line
	5950 6600 5950 6650
Wire Wire Line
	5950 6650 6200 6650
Wire Wire Line
	6200 6650 6200 6750
Wire Wire Line
	6100 6750 6100 6700
Wire Wire Line
	6100 6700 5750 6700
Wire Wire Line
	5750 6700 5750 6600
$Comp
L Device:R_Pack04_Split RN3
U 4 1
P 8100 4350
F 0 "RN3" V 8000 4250 50  0000 L CNN
F 1 "100R" V 8100 4300 39  0000 L CNN
F 2 "Resistor_SMD:R_Array_Convex_4x0603" V 8020 4350 50  0001 C CNN
F 3 "~" H 8100 4350 50  0001 C CNN
	4    8100 4350
	1    0    0    -1  
$EndComp
$Comp
L Device:R_Pack04_Split RN3
U 3 1
P 7300 4350
F 0 "RN3" V 7200 4250 50  0000 L CNN
F 1 "100R" V 7300 4300 39  0000 L CNN
F 2 "Resistor_SMD:R_Array_Convex_4x0603" V 7220 4350 50  0001 C CNN
F 3 "~" H 7300 4350 50  0001 C CNN
	3    7300 4350
	1    0    0    -1  
$EndComp
$Comp
L Device:R_Pack04_Split RN5
U 3 1
P 5300 6950
F 0 "RN5" V 5200 6850 50  0000 L CNN
F 1 "100R" V 5300 6900 39  0000 L CNN
F 2 "Resistor_SMD:R_Array_Convex_4x0603" V 5220 6950 50  0001 C CNN
F 3 "~" H 5300 6950 50  0001 C CNN
	3    5300 6950
	1    0    0    -1  
$EndComp
Wire Wire Line
	5300 6600 5300 6800
Wire Wire Line
	5400 6650 5400 6800
Wire Wire Line
	5300 7100 5300 7250
Wire Wire Line
	5400 7100 5400 7250
Wire Wire Line
	5400 7250 6100 7250
$Comp
L Device:R_Pack04_Split RN5
U 2 1
P 9700 4350
F 0 "RN5" V 9600 4250 50  0000 L CNN
F 1 "100R" V 9700 4300 39  0000 L CNN
F 2 "Resistor_SMD:R_Array_Convex_4x0603" V 9620 4350 50  0001 C CNN
F 3 "~" H 9700 4350 50  0001 C CNN
	2    9700 4350
	1    0    0    -1  
$EndComp
$Comp
L Device:R_Pack04_Split RN5
U 1 1
P 8900 4350
F 0 "RN5" V 8800 4250 50  0000 L CNN
F 1 "100R" V 8900 4300 39  0000 L CNN
F 2 "Resistor_SMD:R_Array_Convex_4x0603" V 8820 4350 50  0001 C CNN
F 3 "~" H 8900 4350 50  0001 C CNN
	1    8900 4350
	1    0    0    -1  
$EndComp
$Comp
L Device:R_Pack04_Split RN3
U 1 1
P 6500 4350
F 0 "RN3" V 6400 4250 50  0000 L CNN
F 1 "100R" V 6500 4300 39  0000 L CNN
F 2 "Resistor_SMD:R_Array_Convex_4x0603" V 6420 4350 50  0001 C CNN
F 3 "~" H 6500 4350 50  0001 C CNN
	1    6500 4350
	1    0    0    -1  
$EndComp
$EndSCHEMATC
